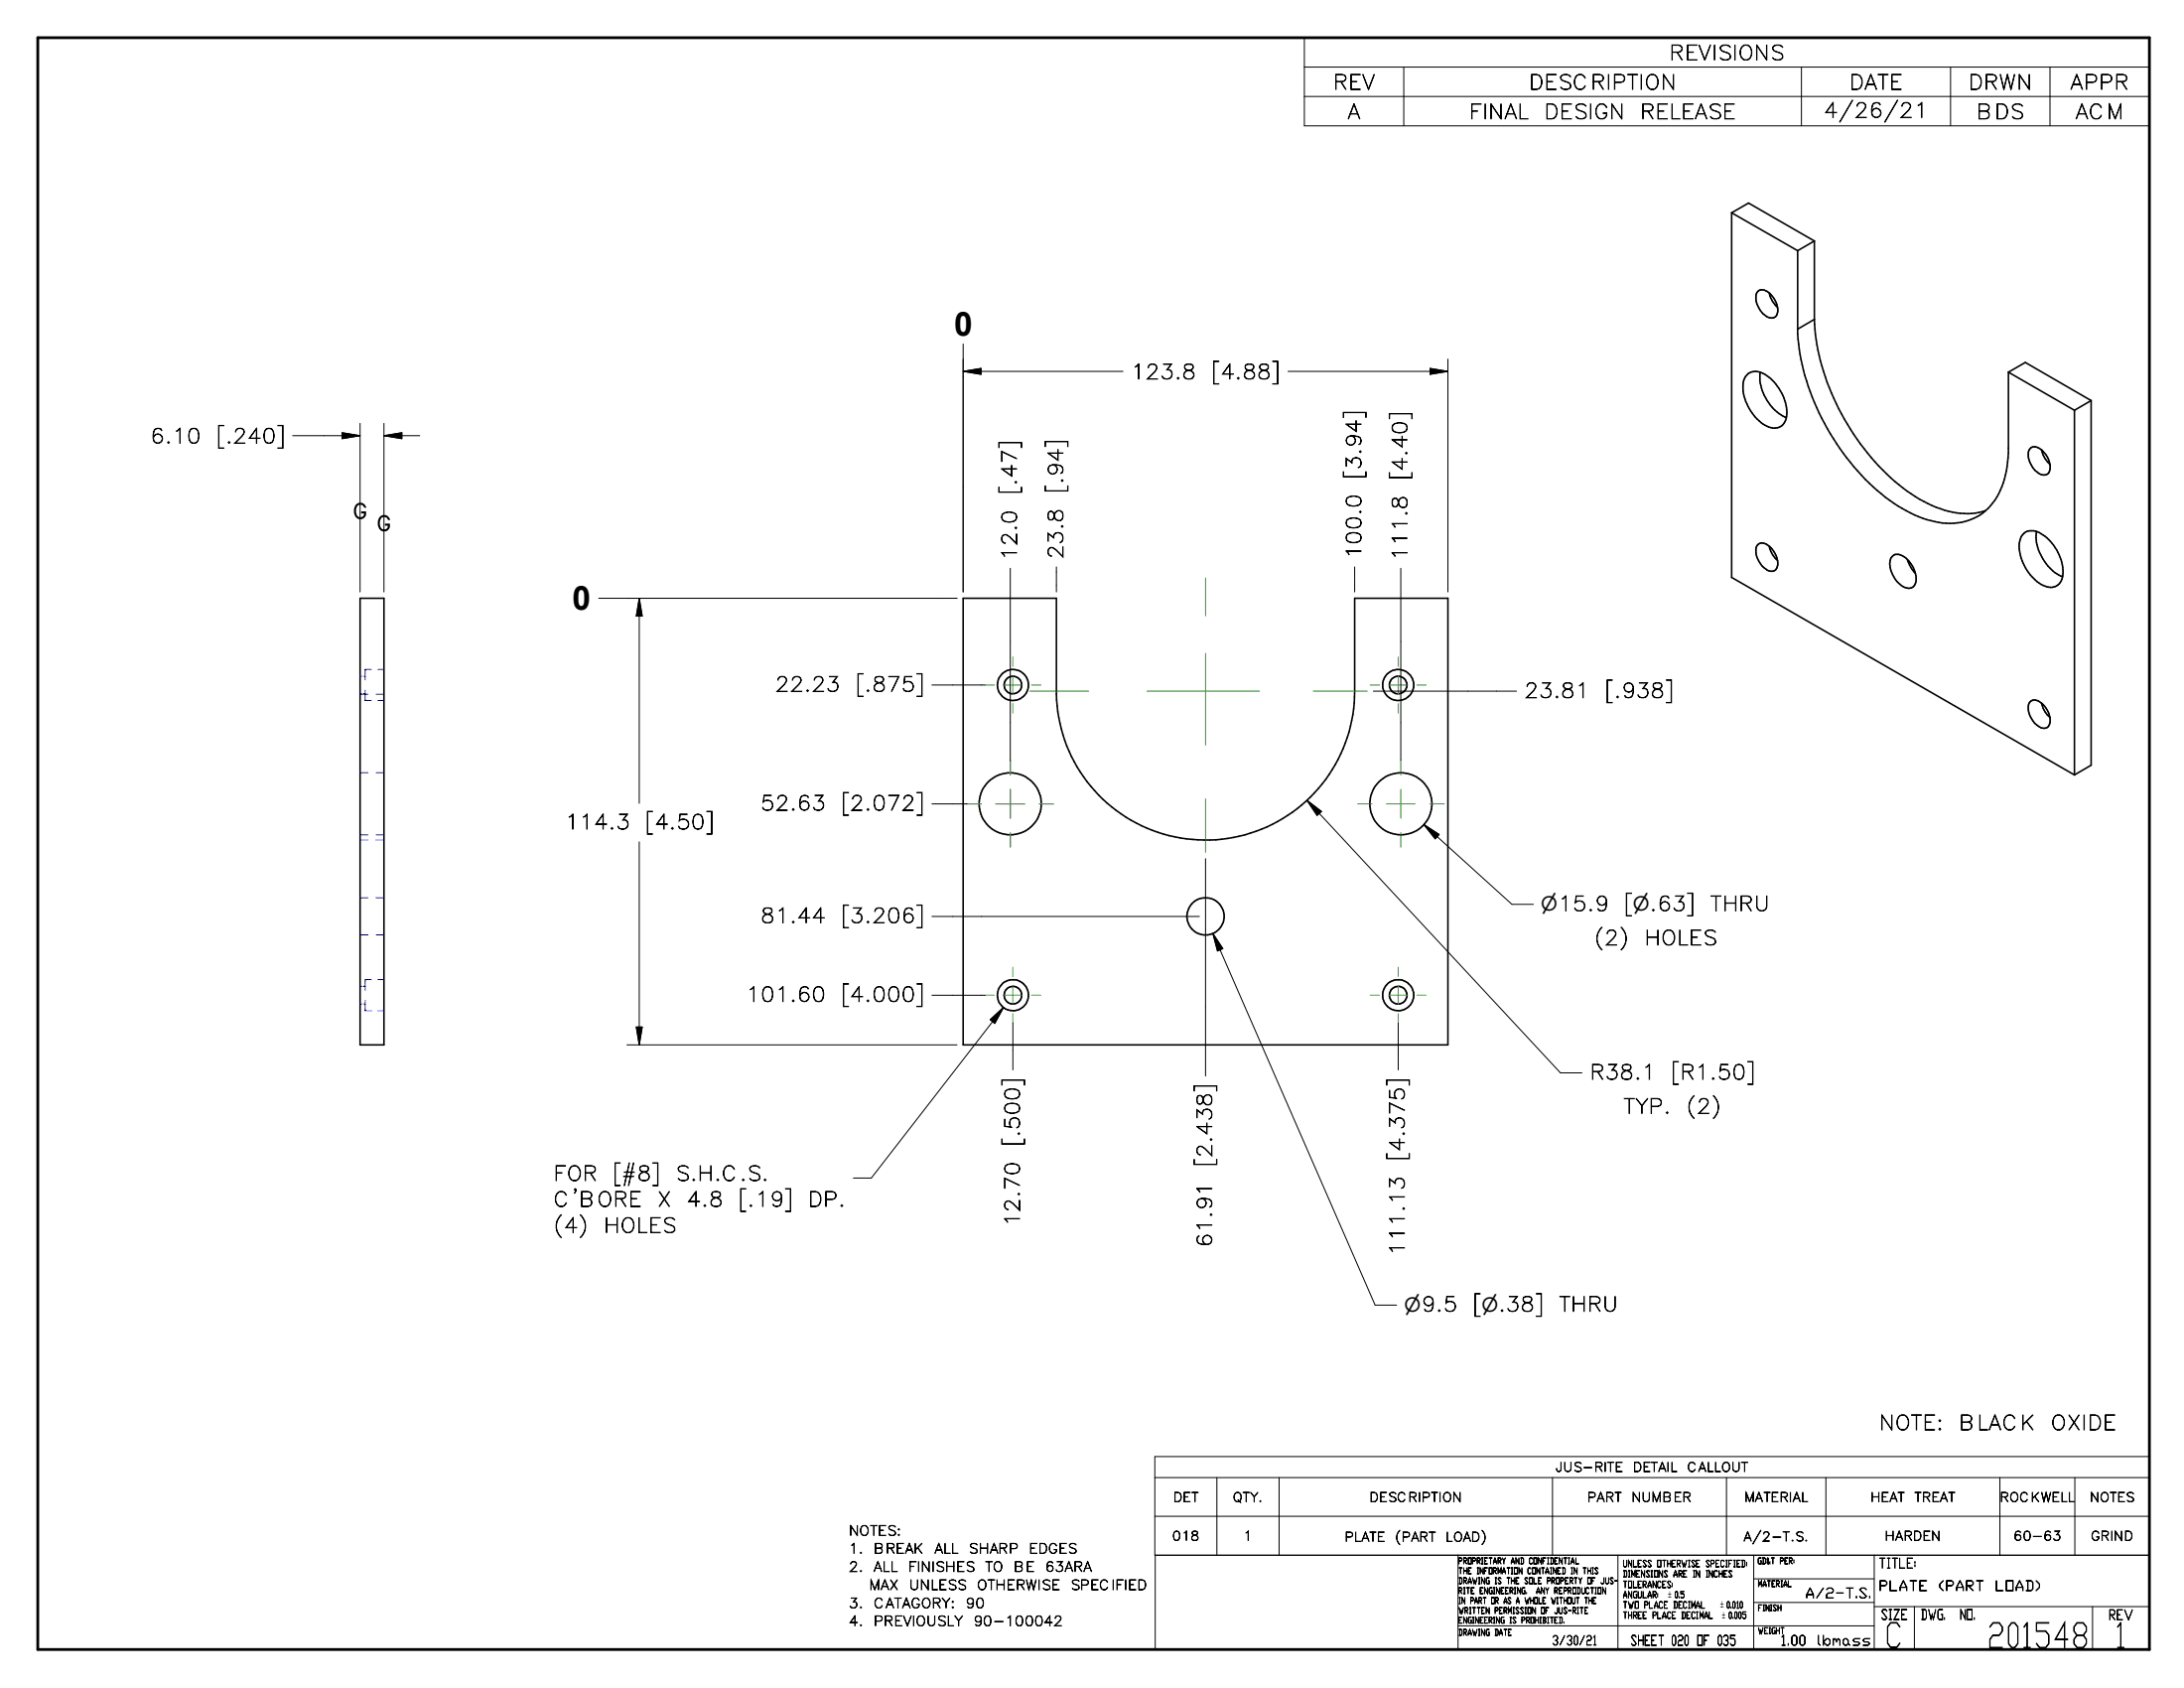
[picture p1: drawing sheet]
<svg xmlns="http://www.w3.org/2000/svg" width="279mm" height="216mm" viewBox="0 0 279 216" stroke-linecap="round" stroke-linejoin="round" font-family="sans-serif">
<g fill="none" stroke="#000" stroke-width=".2">
<path d="M221.5 27.2l2.2-1.2 8.4 4.8M221.5 27.2l8.5 4.9M221.5 27.2v46.7l43.9 25.2M224.9 37.3a1.23 1.23 0 0 1 1.7 .4 2.22 2.22 0 0 1 .5 2.8 1.25 1.25 0 0 1-1.6-.4 2.69 2.69 0 0 1-.7-2.7zM226.3 37.5a3.5 3.5 0 0 0 1.1 1.8M230 32.1v10.6a30.5 30.5 0 0 0 10.2 20 16.3 16.3 0 0 0 8.3 4.2 7 7 0 0 0 5.5-1.6M232.1 30.8l-2.1 1.3M232.1 30.8v10M223.6 47.8a2.23 2.23 0 0 1 2.7 .4 6.1 6.1 0 0 1 2.3 5.1 1.62 1.62 0 0 1-2.6 1.2 5.9 5.9 0 0 1-2.9-5.8l.2-.6zM225.2 47.6a5.9 5.9 0 0 0 2.1 5.1l.7 .5 .5 .2M232.1 40.8a29.2 29.2 0 0 0 6.8 17.2 21.8 21.8 0 0 0 9.3 7.1 9 9 0 0 0 5.8 .2M232.1 40.8l-2.1 1.3"/>
<path d="M256.9 47.6l2.2-1.2 8.4 4.8M256.9 47.6v10.3a10.5 10.5 0 0 1-2.6 7.1l-.3 .3M256.9 47.6l8.5 4.9M259.7 57.4a1.23 1.23 0 0 1 1.7 .4 2.48 2.48 0 0 1 .7 2.7 1.03 1.03 0 0 1-1.5-.2 2.64 2.64 0 0 1-1-2.8zM261.2 57.6a3.5 3.5 0 0 0 1.1 1.8M265.4 52.5v46.6M267.5 51.2l-2.1 1.3M267.5 51.2v46.7l-2.1 1.2M46.1 76.5h3v57.1h-3zM123.2 76.5h11.9v12.3a19.1 19.1 0 0 0 19.3 18.6 19.1 19.1 0 0 0 18.9-19v-11.9h11.9v57.1h-62zM224.9 69.7a.86 .86 0 0 1 1.2 0 2.72 2.72 0 0 1 1.2 3 .94 .94 0 0 1-1.6 0 2.65 2.65 0 0 1-.9-2.9zM226.3 69.9a3.3 3.3 0 0 0 1.1 1.8"/>
<path d="M242.1 71.1a1.29 1.29 0 0 1 1.7 .3 3.4 3.4 0 0 1 1.2 3.2 .98 .98 0 0 1-1.5 .4 3.5 3.5 0 0 1-1.6-3.5zM244 71.6l.6 1.1 .4 .6M258.8 68.3a1.85 1.85 0 0 1 2.6 .1 5.8 5.8 0 0 1 2.4 5.5 1.59 1.59 0 0 1-2.4 1 5.9 5.9 0 0 1-3-5.6l.2-.7zM260.5 68a5.6 5.6 0 0 0 1.5 4.4l.9 .8 1 .6M259.7 89.7a.86 .86 0 0 1 1.2 0 2.72 2.72 0 0 1 1.3 3 .87 .87 0 0 1-1.4 .2 2.66 2.66 0 0 1-1.2-3.1zM261.2 90a3.3 3.3 0 0 0 1.1 1.8"/>
<circle cx="129.6" cy="87.6" r="1.12"/>
<circle cx="129.6" cy="87.6" r="1.98"/>
<circle cx="178.9" cy="87.6" r="1.98"/>
<circle cx="178.9" cy="87.6" r="1.12"/>
<circle cx="129.2" cy="102.8" r="4"/>
<circle cx="154.2" cy="117.2" r="2.38"/>
<circle cx="179.2" cy="102.8" r="4"/>
<circle cx="129.6" cy="127.3" r="1.13"/>
<circle cx="129.6" cy="127.3" r="1.98"/>
<circle cx="178.9" cy="127.3" r="1.99"/>
<circle cx="178.9" cy="127.3" r="1.13"/>
</g>
<g fill="none" stroke="#00f" stroke-width=".13">
<path d="M46.1 88.8h1M46.1 86.5h.2M46.1 88.7h.2M46.1 98.8h1M46.5 86.5h.2M46.5 88.7h.2M46.7 89.6h.1M46.7 88.3v1.3M46.7 89.6h.8M47.5 85.6h-.8v1.4M48.1 88.8h1M48.1 98.8h1"/>
<path d="M48.3 85.6h.8M48.3 89.6h.8M46.1 107.4h1M46.1 106.8h1M46.1 114.8h1M46.1 119.6h1M48.1 107.4h1M48.1 106.8h1M48.1 114.8h1M48.1 119.6h1M46.1 126.2h.2M46.1 128.4h.2"/>
<path d="M46.5 126.2h.2M46.5 128.4h.2M46.7 128v1.3h.8M47.5 125.3h-.8v1.3M48.3 125.3h.8M48.3 129.3h.8"/>
</g>
<path d="M4.8 4.8h270.2v206.2h-270.2z" fill="none" stroke="#000" stroke-width=".36"/>
<g fill="none" stroke="#000" stroke-width=".13">
<path d="M166.9 4.8h108.1v11.3h-108.1zM166.9 8.6h108.1M166.9 12.3h108.1M179.6 8.6v7.5M230.5 8.6v7.5M249.5 8.6v7.5M262.3 8.6v7.5M37.4 55.7h8.7M43.8 55.3l2.3 .4-2.3 .4zM46.1 54.2v21.5M49.1 55.7h4.6M49.1 55.7l2.3-.4v.8z"/>
<path d="M49.1 54.2v21.5M123.2 47.5h20.5M123.2 47.5l2.3-.4v.8zM123.2 44v31.7M164.8 47.5h20.4M182.9 47.1l2.3 .4-2.3 .4zM185.2 45.9v29.8M76.6 76.5h45.8M81.8 76.5v26.2M81.8 76.5l.4 2.3h-.8zM129.2 72.7v14.9M135.1 72.5v3.2"/>
<path d="M173.3 72.5v3.2M179.2 72.7v14.9M119.2 87.6h6.8M129.2 87.7v9.6M175.7 88.4h3.1M178.9 88.4h15.1M179.2 87.7v9.6M81.8 107.7v25.9M119.2 102.8h4.5M119.2 117.2h34.2M154.2 109.8v27.8M155.2 119.4l20.7 47.5h2.8"/>
<path d="M155.2 119.4l1.2 1.9-.6 .3zM167.2 102.4l32.4 34.8h2.8M167.2 102.4l1.9 1.4-.6 .5zM182.2 105.5l11.2 10.2h2.8M182.2 105.5l1.9 1.2-.5 .6zM80.2 133.6h42.2M81.4 131.4h.8l-.4 2.2zM119.2 127.3h6.8M126.7 130.4l1.7-1.6-1.1 2.1zM128.4 128.8l-16.9 21.9h-2.3M129.6 130.8v6M178.9 130.8v6"/>
<path d="M147.7 189h127.3M147.7 193.9h127.3M147.8 198.9v12.1h127.2v-24.7h-127.3v12.6h127.3M155.7 189v9.9M163.6 189v9.9M186.5 198.9v12.1M198.6 189v9.9M207 198.9v12.1M220.9 189v9.9M224.4 198.9v12.1M233.6 189v9.9M239.8 198.9v12.1"/>
<path d="M255.8 189v9.9M265.4 189v9.9M186.5 208h53.3M224.4 201.9h15.4M224.4 205h15.4M239.8 205.5h35.2M244.9 205.5v5.5M267.7 205.5v5.5"/>
</g>
<path d="M43.8 55.3l2.3 .4-2.3 .4zM49.1 55.7l2.3-.4v.8zM123.2 47.5l2.3-.4v.8zM182.9 47.1l2.3 .4-2.3 .4zM81.8 76.5l.4 2.3h-.8zM167.2 102.4l1.9 1.4-.6 .5zM182.2 105.5l1.9 1.2-.5 .6zM81.4 131.4h.8l-.4 2.2zM126.7 130.4l1.7-1.6-1.1 2.1zM155.2 119.4l1.2 1.9-.6 .3z" fill="#000" stroke="#000" stroke-width=".13"/>
<g fill="none" stroke="#23a718" stroke-width=".13">
<path d="M154.2 73.9v4.9M126 87.6h1.2M128.4 87.6h2.4M129.2 97.3v1.8M129.6 84v1.2M129.6 86.4v2.4M129.6 90v1.2M131.8 88.4h7.5M132 87.6h1.2M146.7 88.4h14.4M154.2 83.6v11.7M168 88.4h6.9"/>
<path d="M175.3 87.6h1.2M177.7 87.6h2.4M178.9 84v1.2M178.9 86.4v2.4M178.9 90v1.2M179.2 97.3v1.8M181.3 87.6h1.1M123.7 102.8h1.8M127.4 102.8h3.7M129.2 101v3.7M129.2 106.5v1.9M132.9 102.8h1.9"/>
<path d="M154.2 102.2v6.8M173.7 102.8h1.8M177.3 102.8h3.8M179.2 101v3.7M179.2 106.5v1.9M182.9 102.8h1.9M126 127.3h1.2M128.4 127.3h2.4M129.6 123.7v1.2M129.6 126.1v2.4M129.6 129.7v1.1M132 127.3h1.2"/>
<path d="M175.3 127.3h1.2M177.7 127.3h2.4M178.9 123.7v1.2M178.9 126.1v2.4M178.9 129.7v1.1M181.3 127.3h1.1"/>
</g>
<g font-size="4.4">
<text x="241.1" y="210.7">C</text>
<text x="254.2" y="210.7">201548</text>
<text x="270.5" y="210.7">1</text>
</g>
<g font-size="4.2">
<text x="122" y="43">0</text>
<text x="73.2" y="78">0</text>
</g>
<g font-size="2.6">
<text x="170.5" y="11.4">REV</text>
<text x="195.6" y="11.4">DESCRIPTION</text>
<text x="213.5" y="7.7">REVISIONS</text>
<text x="236.6" y="11.4">DATE</text>
<text x="251.8" y="11.4">DRWN</text>
<text x="264.8" y="11.4">APPR</text>
<text x="172.4" y="15.2">A</text>
<text x="187.9" y="15.2">FINAL</text>
<text x="197.5" y="15.2">DESIGN</text>
<text x="209.8" y="15.2">RELEASE</text>
<text x="233.3" y="15">4/26/21</text>
<text x="252.8" y="15.2">BDS</text>
<text x="265.5" y="15.2">ACM</text>
<text x="144.7" y="48.5">123.8</text>
<text x="155" y="48.5">[4.88]</text>
<text x="19.2" y="56.7">6.10</text>
<text x="27.7" y="56.7">[.240]</text>
<text x="130" y="63.2" transform="rotate(-90 130 63.2)">[.47]</text>
<text x="136" y="63.1" transform="rotate(-90 136 63.1)">[.94]</text>
<text x="174.1" y="61.3" transform="rotate(-90 174.1 61.3)">[3.94]</text>
<text x="180" y="61.4" transform="rotate(-90 180 61.4)">[4.40]</text>
<text x="45.1" y="66.3">G</text>
<text x="48.1" y="67.9">G</text>
<text x="130" y="71.7" transform="rotate(-90 130 71.7)">12.0</text>
<text x="136" y="71.5" transform="rotate(-90 136 71.5)">23.8</text>
<text x="174.1" y="71.5" transform="rotate(-90 174.1 71.5)">100.0</text>
<text x="180" y="71.7" transform="rotate(-90 180 71.7)">111.8</text>
<text x="99.1" y="88.4">22.23</text>
<text x="109.5" y="88.4">[.875]</text>
<text x="195" y="89.2">23.81</text>
<text x="205.3" y="89.2">[.938]</text>
<text x="72.3" y="106">114.3</text>
<text x="82.5" y="106">[4.50]</text>
<text x="97.3" y="103.6">52.63</text>
<text x="107.6" y="103.6">[2.072]</text>
<text x="97.3" y="118">81.44</text>
<text x="107.6" y="118">[3.206]</text>
<text x="207.8" y="116.5">[n.63]</text>
<text x="218.8" y="116.5">THRU</text>
<text x="203.9" y="120.9">(2)</text>
<text x="210.4" y="120.9">HOLES</text>
<text x="95.4" y="128.1">101.60</text>
<text x="107.6" y="128.1">[4.000]</text>
<text x="203.4" y="138.1">R38.1</text>
<text x="207.7" y="142.4">TYP.</text>
<text x="213.8" y="138.1">[R1.50]</text>
<text x="215.7" y="142.4">(2)</text>
<text x="130.4" y="146.6" transform="rotate(-90 130.4 146.6)">[.500]</text>
<text x="155" y="149.2" transform="rotate(-90 155 149.2)">[2.438]</text>
<text x="179.7" y="148.5" transform="rotate(-90 179.7 148.5)">[4.375]</text>
<text x="70.8" y="151">FOR</text>
<text x="70.8" y="154.3">C'BORE</text>
<text x="78.4" y="151">[#8]</text>
<text x="84.1" y="154.3">X</text>
<text x="86.4" y="151">S.H.C.S.</text>
<text x="87.8" y="154.3">4.8</text>
<text x="94.5" y="154.3">[.19]</text>
<text x="103.3" y="154.3">DP.</text>
<text x="70.8" y="157.7">(4)</text>
<text x="77.2" y="157.7">HOLES</text>
<text x="130.4" y="156.9" transform="rotate(-90 130.4 156.9)">12.70</text>
<text x="155" y="159.6" transform="rotate(-90 155 159.6)">61.91</text>
<text x="179.7" y="160.6" transform="rotate(-90 179.7 160.6)">111.13</text>
<text x="188.4" y="167.7">[n.38]</text>
<text x="199.4" y="167.7">THRU</text>
<text x="240.4" y="182.9">NOTE:</text>
<text x="250.6" y="182.9">BLACK</text>
<text x="262.3" y="182.9">OXIDE</text>
</g>
<g font-size="2.5">
<text x="197.1" y="116.5">n15.9</text>
<text x="179.7" y="167.7">n9.5</text>
</g>
<g font-size="1.8">
<text x="240.3" y="200.6">TITLE:</text>
<text x="240.3" y="203.4">PLATE</text>
<text x="248" y="203.4">(PART</text>
<text x="255.2" y="203.4">LOAD)</text>
<text x="230.9" y="204.4">A/2-T.S.</text>
<text x="240.6" y="207.1">SIZE</text>
<text x="245.7" y="207.1">DWG.</text>
<text x="250.7" y="207.1">NO.</text>
<text x="269.7" y="207.2">REV</text>
<text x="208.6" y="210.4">SHEET 020 OF 035</text>
<text x="227.8" y="210.4">1.00</text>
<text x="232.4" y="210.4">lbmass</text>
</g>
<g font-size="1.7">
<text x="108.6" y="196.4">NOTES:</text>
<text x="108.6" y="198.7">1.</text>
<text x="108.6" y="201">2.</text>
<text x="111.2" y="203.3">MAX</text>
<text x="111.8" y="198.7">BREAK</text>
<text x="111.8" y="201">ALL</text>
<text x="116.2" y="201">FINISHES</text>
<text x="116.3" y="203.3">UNLESS</text>
<text x="119.5" y="198.7">ALL</text>
<text x="123.9" y="198.7">SHARP</text>
<text x="125" y="203.3">OTHERWISE</text>
<text x="126" y="201">TO</text>
<text x="129.7" y="201">BE</text>
<text x="131.6" y="198.7">EDGES</text>
<text x="133.7" y="201">63ARA</text>
<text x="136.9" y="203.3">SPECIFIED</text>
<text x="108.6" y="205.7">3.</text>
<text x="108.6" y="207.9">4.</text>
<text x="111.8" y="205.7">CATAGORY:</text>
<text x="111.8" y="207.9">PREVIOUSLY</text>
<text x="123.5" y="205.7">90</text>
<text x="124.5" y="207.9">90-100042</text>
</g>
<g font-size="1.6">
<text x="199" y="188.2">JUS-RITE</text>
<text x="208.9" y="188.2">DETAIL</text>
<text x="215.8" y="188.2">CALLOUT</text>
<text x="149.9" y="197">018</text>
<text x="150.1" y="192.1">DET</text>
<text x="157.7" y="192.1">QTY.</text>
<text x="159.1" y="197">1</text>
<text x="172" y="197.1">PLATE</text>
<text x="175.2" y="192.1">DESCRIPTION</text>
<text x="178.4" y="197.1">(PART</text>
<text x="184.9" y="197.1">LOAD)</text>
<text x="203" y="192.1">PART</text>
<text x="208.7" y="192.1">NUMBER</text>
<text x="223.1" y="197.1">A/2-T.S.</text>
<text x="223.1" y="192.1">MATERIAL</text>
<text x="239.3" y="192.1">HEAT</text>
<text x="241.1" y="197">HARDEN</text>
<text x="244.9" y="192.1">TREAT</text>
<text x="255.8" y="192.1">ROCKWELL</text>
<text x="257.6" y="197">60-63</text>
<text x="267.3" y="192.1">NOTES</text>
<text x="267.5" y="197">GRIND</text>
<text x="198.5" y="210.4">3/30/21</text>
</g>
<g font-size="1.1">
<text x="207.6" y="200.4">UNLESS OTHERWISE SPECIFIED:</text>
<text x="207.6" y="201.7">DIMENSIONS ARE IN INCHES</text>
<text x="207.6" y="203.1">TOLERANCES:</text>
<text x="207.6" y="204.4">ANGULAR:</text>
<text x="207.6" y="205.7">TWO PLACE DECIMAL</text>
<text x="207.6" y="207">THREE PLACE DECIMAL</text>
<text x="213.4" y="204.3">` 0.5</text>
<text x="220.1" y="205.7">`0.010</text>
<text x="220.3" y="207">` 0.005</text>
</g>
<g font-size="1">
<text x="186.6" y="200">PROPRIETARY AND CONFIDENTIAL</text>
<text x="186.6" y="201.3">THE INFORMATION CONTAINED IN THIS</text>
<text x="186.6" y="202.6">DRAWING IS THE SOLE PROPERTY OF JUS-</text>
<text x="186.6" y="203.8">RITE ENGINEERING.</text>
<text x="196.5" y="203.8">ANY REPRODUCTION</text>
<text x="224.8" y="200">GD&amp;T PER:</text>
<text x="224.9" y="202.9">MATERIAL</text>
<text x="186.6" y="209.2">DRAWING DATE</text>
<text x="186.6" y="206.4">WRITTEN PERMISSION OF JUS-RITE</text>
<text x="186.6" y="207.6">ENGINEERING IS PROHIBITED.</text>
<text x="186.6" y="205.1">IN PART OR AS A WHOLE WITHOUT THE</text>
<text x="224.9" y="209">WEIGHT</text>
<text x="224.9" y="206">FINISH</text>
</g>
</svg>
